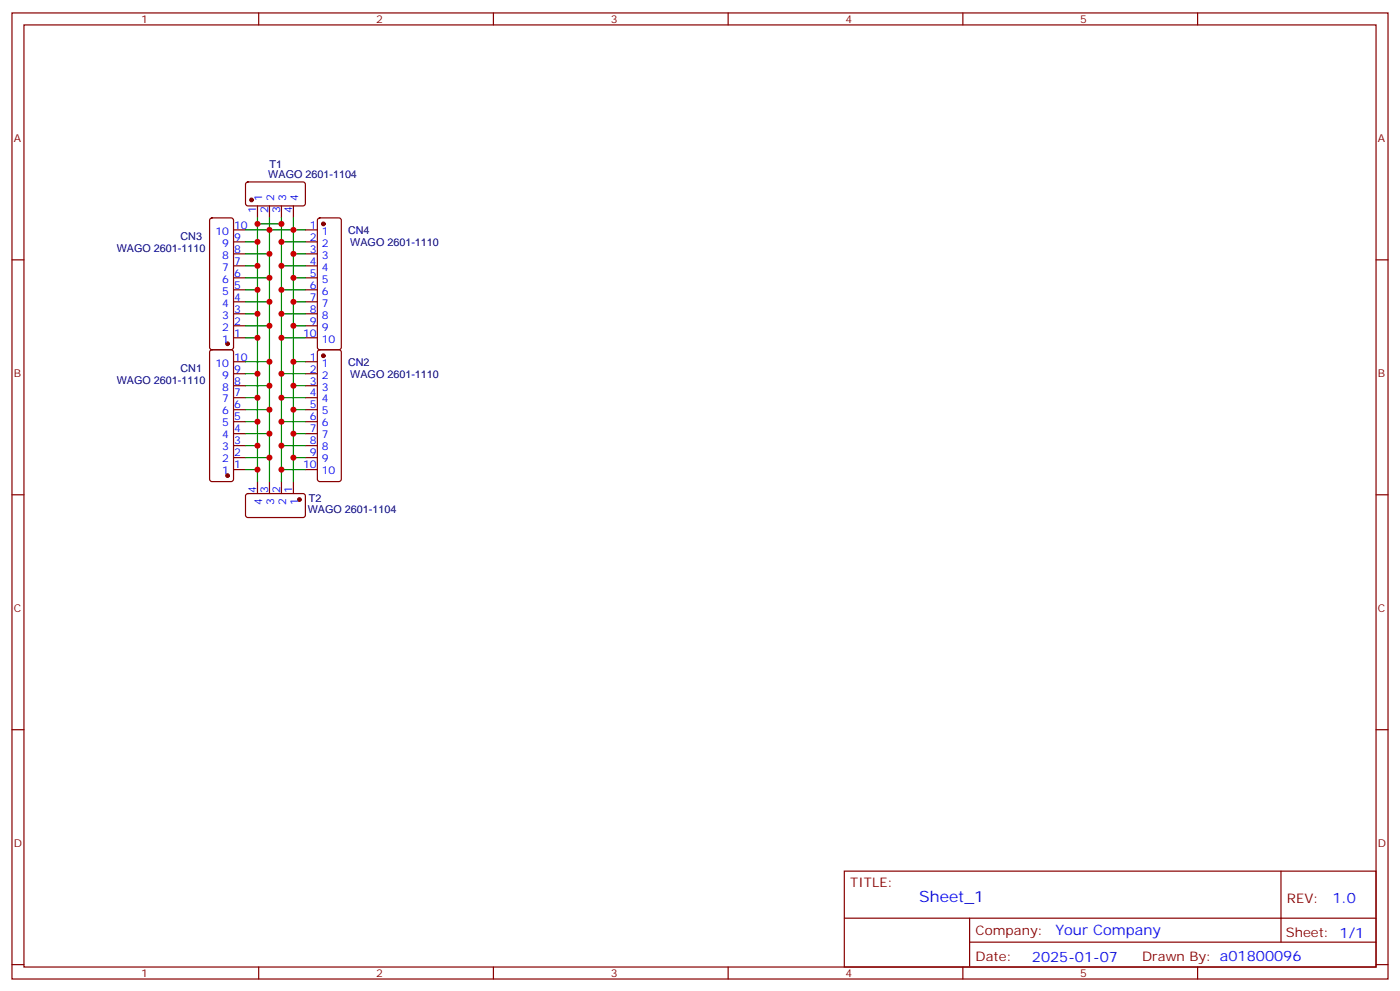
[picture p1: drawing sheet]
<svg xmlns="http://www.w3.org/2000/svg" width="412mm" height="292mm" viewBox="0 0 412 292" stroke-linecap="round" stroke-linejoin="round" font-family="sans-serif">
<g fill="none" stroke="#870000" stroke-width=".35">
<path d="M3.5 3.8h405.4v284.3h-405.4zM7.1 7.3h398.2v277.3h-398.2zM76.2 3.8v3.5M145.3 3.8v3.5M214.5 3.8v3.5M283.6 3.8v3.5M352.8 3.8v3.5M72.6 53.8l.4-.2h16.5l.5 .7-.1 5.9-.6 .4-16.5-.1-.5-.6v-5.6zM3.5 76.5h3.6M62 64.3l.4-.2h5.7l.5 .2 .2 .5v37.4l-.2 .5-.5 .2h-5.7l-.5-.2-.2-.5v-37.4zM68.8 67.7h3.5M68.8 71.2h3.5"/>
<path d="M68.8 74.7h3.5M68.8 78.2h3.5M75.8 60.6v3.5M79.4 60.6v3.5M82.9 60.6v3.5M86.4 60.6v3.5M90 67.7h3.5M90 71.2h3.5M90 74.7h3.5M90 78.2h3.5M93.7 64.3l.5-.2h5.6l.5 .2 .2 .5v37.4l-.2 .5-.5 .2h-5.6l-.5-.2-.2-.5v-37.4zM405.3 76.5h3.6"/>
<path d="M68.8 81.8h3.5M68.8 85.3h3.5M68.8 88.8h3.5M68.8 92.4h3.5M68.8 95.9h3.5M68.8 99.4h3.5M90 81.8h3.5M90 85.3h3.5M90 88.8h3.5M90 92.4h3.5M90 95.9h3.5M90 99.4h3.5"/>
<path d="M62 103.1l.4-.2h5.7l.5 .2 .2 .5v37.4l-.2 .5-.5 .2h-5.7l-.5-.2-.2-.5v-37.4zM68.8 106.5h3.5M68.8 110h3.5M68.8 113.5h3.5M68.8 117.1h3.5M90 106.5h3.5M90 110h3.5M90 113.5h3.5M90 117.1h3.5M93.7 103.1l.5-.2h5.6l.5 .2 .2 .5v37.4l-.2 .5-.5 .2h-5.6l-.5-.2-.2-.5v-37.4zM68.8 120.6h3.5M68.8 124.1h3.5"/>
<path d="M68.8 127.6h3.5M68.8 131.2h3.5M68.8 134.7h3.5M68.8 138.2h3.5M90 120.6h3.5M90 124.1h3.5M90 127.6h3.5M90 131.2h3.5M90 134.7h3.5M90 138.2h3.5M3.5 145.6h3.6M72.6 145.5l.4-.2h16.5l.5 .7-.1 5.9-.6 .4h-16.5l-.5-.7v-5.6z"/>
<path d="M75.8 141.7v3.6M79.4 141.7v3.6M82.9 141.7v3.6M86.4 141.7v3.6M405.3 145.6h3.6M3.5 214.8h3.6M405.3 214.8h3.6M248.7 256.4h156.6v28.2h-156.6zM377.3 256.4v20.9M248.7 270.2h156.5M285.6 277.3h119.6M285.6 270.2v14.2"/>
<path d="M3.5 283.9h3.6M76.2 284.6v3.5M145.3 284.6v3.5M214.5 284.6v3.5M283.6 284.6v3.5M352.8 284.6v3.5M405.3 283.9h3.6"/>
</g>
<g fill="#870000" stroke="#870000" stroke-width=".35">
<circle cx="74.1" cy="58.8" r=".53"/>
<circle cx="95.2" cy="104.7" r=".53"/>
<circle cx="95.2" cy="65.9" r=".53"/>
<circle cx="67" cy="101.2" r=".53"/>
<circle cx="67" cy="140" r=".53"/>
<circle cx="88.2" cy="147" r=".53"/>
</g>
<g fill="none" stroke="#008700" stroke-width=".35">
<path d="M72.3 67.7h7.1v7h-7.1M72.3 71.2h3.5v7h-3.5M75.8 78.2v7.1h-3.5M75.8 64.1v7.1M75.8 65.9h7.1M79.4 74.7v7.1h-7.1M79.4 64.1v3.6h7v-3.6M82.9 64.1v7.1M86.4 74.7v7.1h3.6M90 78.2h-7.1v7.1M90 71.2h-7.1v7M90 67.7h-3.6v7h3.6"/>
<path d="M75.8 85.3v7.1h-3.5M75.8 92.4v7h-3.5M75.8 99.4v10.6h-3.5M79.4 81.8v7h-7.1M79.4 88.8v7.1h-7.1M79.4 95.9v10.6h-7.1M86.4 81.8v7h3.6M86.4 88.8v7.1h3.6M86.4 95.9v10.6h3.6M90 99.4h-7.1v10.6M90 92.4h-7.1v7M90 85.3h-7.1v7.1"/>
<path d="M75.8 110v7.1h-3.5M75.8 117.1v7h-3.5M79.4 106.5v7h-7.1M79.4 113.5v7.1h-7.1M86.4 106.5v7h3.6M86.4 113.5v7.1h3.6M90 117.1h-7.1v7M90 110h-7.1v7.1M75.8 124.1v7.1h-3.5M75.8 131.2v7h-3.5M75.8 138.2v3.5M79.4 120.6v7h-7.1"/>
<path d="M79.4 127.6v7.1h-7.1M79.4 134.7v7M82.9 138.2v3.5M86.4 120.6v7h3.6M86.4 127.6v7.1h3.6M86.4 134.7v7M90 131.2h-7.1v7h7.1M90 124.1h-7.1v7.1"/>
</g>
<g fill="#c00">
<circle cx="79.4" cy="74.7" r=".88"/>
<circle cx="79.4" cy="81.8" r=".88"/>
<circle cx="79.4" cy="88.8" r=".88"/>
<circle cx="79.4" cy="95.9" r=".88"/>
<circle cx="79.4" cy="106.5" r=".88"/>
<circle cx="79.4" cy="113.5" r=".88"/>
<circle cx="79.4" cy="120.6" r=".88"/>
<circle cx="79.4" cy="127.6" r=".88"/>
<circle cx="75.8" cy="78.2" r=".88"/>
<circle cx="75.8" cy="85.3" r=".88"/>
<circle cx="75.8" cy="92.4" r=".88"/>
<circle cx="75.8" cy="99.4" r=".88"/>
<circle cx="75.8" cy="110" r=".88"/>
<circle cx="75.8" cy="117.1" r=".88"/>
<circle cx="75.8" cy="124.1" r=".88"/>
<circle cx="75.8" cy="131.2" r=".88"/>
<circle cx="82.9" cy="131.2" r=".88"/>
<circle cx="82.9" cy="124.1" r=".88"/>
<circle cx="82.9" cy="117.1" r=".88"/>
<circle cx="82.9" cy="110" r=".88"/>
<circle cx="82.9" cy="99.4" r=".88"/>
<circle cx="82.9" cy="92.4" r=".88"/>
<circle cx="82.9" cy="85.3" r=".88"/>
<circle cx="82.9" cy="78.2" r=".88"/>
<circle cx="86.4" cy="74.7" r=".88"/>
<circle cx="86.4" cy="81.8" r=".88"/>
<circle cx="86.4" cy="88.8" r=".88"/>
<circle cx="86.4" cy="95.9" r=".88"/>
<circle cx="86.4" cy="106.5" r=".88"/>
<circle cx="86.4" cy="113.5" r=".88"/>
<circle cx="86.4" cy="120.6" r=".88"/>
<circle cx="86.4" cy="127.6" r=".88"/>
<circle cx="79.4" cy="67.7" r=".88"/>
<circle cx="75.8" cy="71.2" r=".88"/>
<circle cx="82.9" cy="71.2" r=".88"/>
<circle cx="86.4" cy="67.7" r=".88"/>
<circle cx="75.8" cy="65.9" r=".88"/>
<circle cx="82.9" cy="65.9" r=".88"/>
<circle cx="86.4" cy="134.7" r=".88"/>
<circle cx="79.4" cy="134.7" r=".88"/>
<circle cx="75.8" cy="138.2" r=".88"/>
<circle cx="82.9" cy="138.2" r=".88"/>
</g>
<text font-size="4.6" fill="#00f" x="270.8" y="265.4">Sheet_1</text>
<g font-size="4.2" fill="#00f">
<text x="392.5" y="265.7">1.0</text>
<text x="310.9" y="275.2">Your Company</text>
<text x="304" y="283">2025-01-07</text>
</g>
<g font-size="3.9" fill="#800">
<text x="250.5" y="261">TITLE:</text>
<text x="379.1" y="265.7">REV:</text>
<text x="287.4" y="275.2">Company:</text>
<text x="378.7" y="275.8">Sheet: 1/1</text>
<text x="287.4" y="282.9">Date:</text>
<text x="336.4" y="282.9">Drawn By: a01800096</text>
</g>
<g font-size="3.2" fill="#800">
<text x="41.6" y="6.8">1</text>
<text x="110.8" y="6.8">2</text>
<text x="179.9" y="6.8">3</text>
<text x="249.1" y="6.8">4</text>
<text x="318.2" y="6.8">5</text>
<text x="4.1" y="41.9">A</text>
<text x="405.9" y="41.9">A</text>
<text x="4.1" y="111.1">B</text>
<text x="405.9" y="111.1">B</text>
<text x="4.1" y="180.2">C</text>
<text x="405.9" y="180.2">C</text>
<text x="4.1" y="249.3">D</text>
<text x="405.9" y="249.3">D</text>
<text x="41.6" y="287.6">1</text>
<text x="110.8" y="287.6">2</text>
<text x="179.9" y="287.6">3</text>
<text x="249.1" y="287.6">4</text>
<text x="318.2" y="287.6">5</text>
</g>
<g font-size="3.2" fill="#000080">
<text x="79" y="52.5">WAGO 2601-1104</text>
<text x="79.4" y="49.3">T1</text>
<text x="53.2" y="70.6">CN3</text>
<text x="102.5" y="68.8">CN4</text>
<text x="34.4" y="74.1">WAGO 2601-1110</text>
<text x="103.2" y="72.3">WAGO 2601-1110</text>
<text x="102.5" y="107.6">CN2</text>
<text x="34.4" y="112.9">WAGO 2601-1110</text>
<text x="53.2" y="109.4">CN1</text>
<text x="103.2" y="111.1">WAGO 2601-1110</text>
<text x="91" y="147.7">T2</text>
<text x="90.7" y="150.9">WAGO 2601-1104</text>
</g>
<g font-size="3.2" fill="#00f">
<text x="77.3" y="59.3" transform="rotate(-90 77.3 59.3)">1</text>
<text x="80.8" y="59.3" transform="rotate(-90 80.8 59.3)">2</text>
<text x="84.3" y="59.3" transform="rotate(-90 84.3 59.3)">3</text>
<text x="87.8" y="59.3" transform="rotate(-90 87.8 59.3)">4</text>
<text x="75.5" y="62.8" transform="rotate(-90 75.5 62.8)">1</text>
<text x="79" y="62.8" transform="rotate(-90 79 62.8)">2</text>
<text x="82.5" y="62.8" transform="rotate(-90 82.5 62.8)">3</text>
<text x="86.1" y="62.8" transform="rotate(-90 86.1 62.8)">4</text>
<text x="63.5" y="69.1">10</text>
<text x="69" y="70.8">9</text>
<text x="69" y="67.3">10</text>
<text x="91.3" y="67.3">1</text>
<text x="91.3" y="70.8">2</text>
<text x="94.8" y="69.1">1</text>
<text x="65.5" y="76.1">8</text>
<text x="65.5" y="72.6">9</text>
<text x="69" y="77.9">7</text>
<text x="69" y="74.4">8</text>
<text x="91.3" y="74.4">3</text>
<text x="91.3" y="77.9">4</text>
<text x="94.8" y="72.6">2</text>
<text x="94.8" y="76.1">3</text>
<text x="65.5" y="83.2">6</text>
<text x="65.5" y="79.7">7</text>
<text x="69" y="81.4">6</text>
<text x="91.3" y="81.4">5</text>
<text x="94.8" y="79.7">4</text>
<text x="94.8" y="83.2">5</text>
<text x="65.5" y="86.7">5</text>
<text x="69" y="88.5">4</text>
<text x="69" y="84.9">5</text>
<text x="91.3" y="84.9">6</text>
<text x="91.3" y="88.5">7</text>
<text x="94.8" y="86.7">6</text>
<text x="65.5" y="93.8">3</text>
<text x="65.5" y="90.2">4</text>
<text x="69" y="95.5">2</text>
<text x="69" y="92">3</text>
<text x="91.3" y="92">8</text>
<text x="91.3" y="95.5">9</text>
<text x="94.8" y="90.2">7</text>
<text x="94.8" y="93.8">8</text>
<text x="65.5" y="100.8">1</text>
<text x="65.5" y="97.3">2</text>
<text x="69" y="99.1">1</text>
<text x="89.3" y="99.1">10</text>
<text x="94.8" y="97.3">9</text>
<text x="94.8" y="100.8">10</text>
<text x="63.5" y="107.9">10</text>
<text x="69" y="106.1">10</text>
<text x="91.3" y="106.1">1</text>
<text x="94.8" y="107.9">1</text>
<text x="65.5" y="111.4">9</text>
<text x="69" y="113.2">8</text>
<text x="69" y="109.6">9</text>
<text x="91.3" y="109.6">2</text>
<text x="91.3" y="113.2">3</text>
<text x="94.8" y="111.4">2</text>
<text x="65.5" y="118.5">7</text>
<text x="65.5" y="114.9">8</text>
<text x="69" y="116.7">7</text>
<text x="91.3" y="116.7">4</text>
<text x="94.8" y="114.9">3</text>
<text x="94.8" y="118.5">4</text>
<text x="65.5" y="125.5">5</text>
<text x="65.5" y="122">6</text>
<text x="69" y="123.8">5</text>
<text x="69" y="120.2">6</text>
<text x="91.3" y="120.2">5</text>
<text x="91.3" y="123.8">6</text>
<text x="94.8" y="122">5</text>
<text x="94.8" y="125.5">6</text>
<text x="65.5" y="129">4</text>
<text x="69" y="130.8">3</text>
<text x="69" y="127.3">4</text>
<text x="91.3" y="127.3">7</text>
<text x="91.3" y="130.8">8</text>
<text x="94.8" y="129">7</text>
<text x="65.5" y="136.1">2</text>
<text x="65.5" y="132.6">3</text>
<text x="69" y="137.9">1</text>
<text x="69" y="134.3">2</text>
<text x="89.3" y="137.9">10</text>
<text x="91.3" y="134.3">9</text>
<text x="94.8" y="132.6">8</text>
<text x="94.8" y="136.1">9</text>
<text x="65.5" y="139.6">1</text>
<text x="94.8" y="139.6">10</text>
<text x="75.5" y="145.1" transform="rotate(-90 75.5 145.1)">4</text>
<text x="77.3" y="148.6" transform="rotate(-90 77.3 148.6)">4</text>
<text x="79" y="145.1" transform="rotate(-90 79 145.1)">3</text>
<text x="80.8" y="148.6" transform="rotate(-90 80.8 148.6)">3</text>
<text x="82.5" y="145.1" transform="rotate(-90 82.5 145.1)">2</text>
<text x="84.3" y="148.6" transform="rotate(-90 84.3 148.6)">2</text>
<text x="86.1" y="145.1" transform="rotate(-90 86.1 145.1)">1</text>
<text x="87.8" y="148.6" transform="rotate(-90 87.8 148.6)">1</text>
</g>
</svg>
